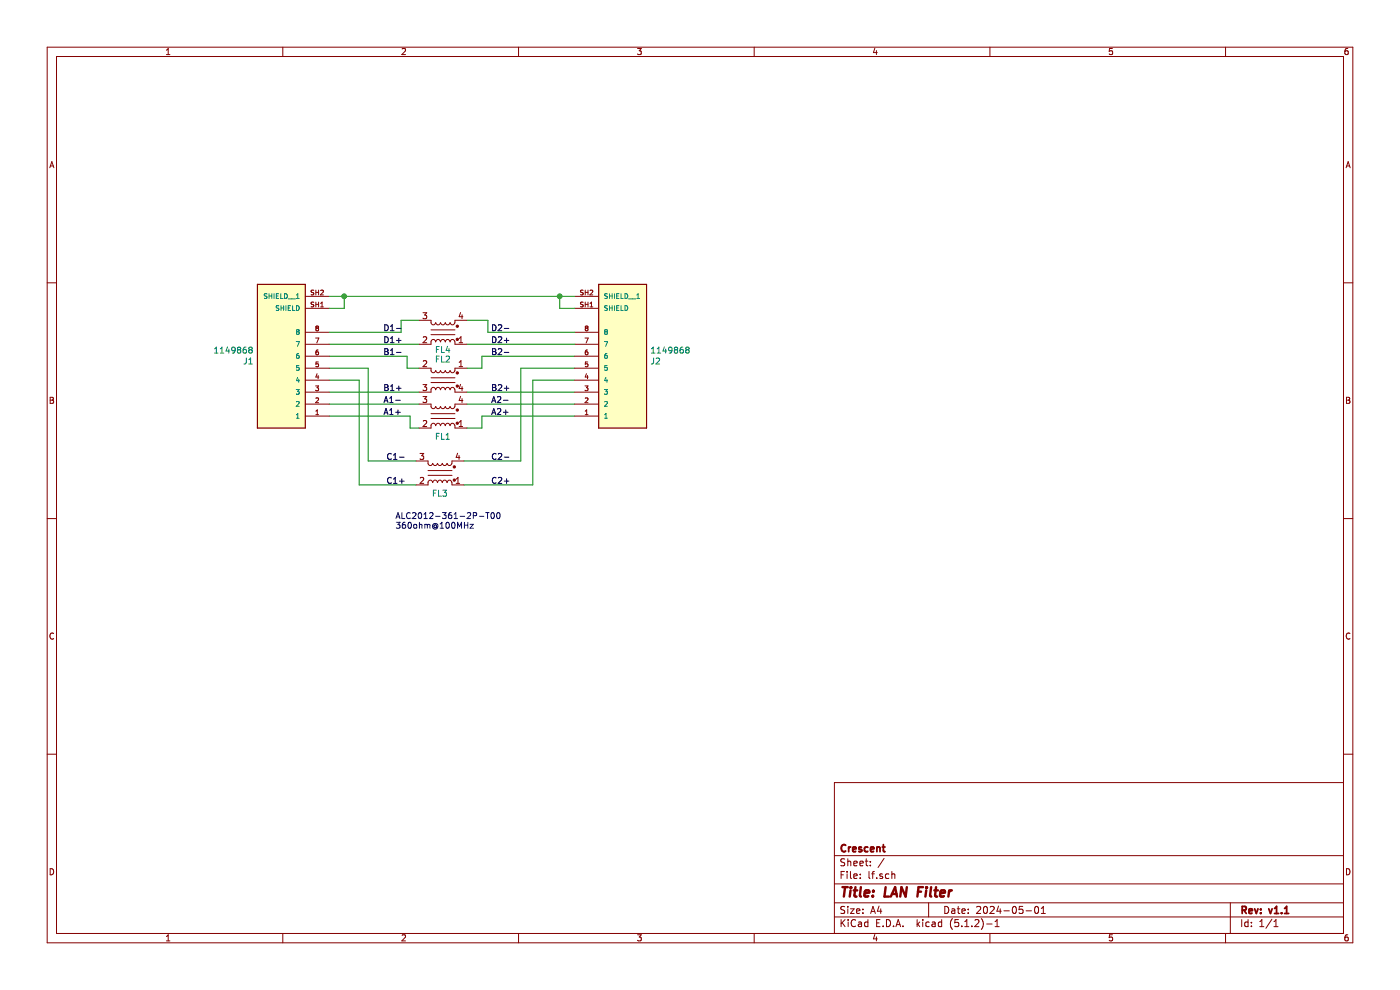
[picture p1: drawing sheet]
EESchema Schematic File Version 4
LIBS:lf-cache
EELAYER 29 0
EELAYER END
$Descr A4 11693 8268
encoding utf-8
Sheet 1 1
Title "LAN Filter"
Date "2024-05-01"
Rev "v1.1"
Comp "Crescent"
Comment1 ""
Comment2 ""
Comment3 ""
Comment4 ""
$EndDescr
$Comp
L emi_filter_ll:EMI_Filter_CommonMode FL1
U 1 1
P 3700 3475
F 0 "FL1" H 3700 3650 50  0000 C CNN
F 1 "EMI_Filter_CommonMode" H 3700 3665 50  0001 C CNN
F 2 "CMF:L_CommonModeChoke_Coilcraft_0805USB" H 3700 3515 50  0001 C CNN
F 3 "~" H 3700 3515 50  0001 C CNN
	1    3700 3475
	-1   0    0    1   
$EndComp
$Comp
L emi_filter_ll:EMI_Filter_CommonMode FL2
U 1 1
P 3700 3175
F 0 "FL2" H 3700 3350 50  0000 C CNN
F 1 "EMI_Filter_CommonMode" H 3700 2825 50  0001 C CNN
F 2 "CMF:L_CommonModeChoke_Coilcraft_0805USB" H 3700 3215 50  0001 C CNN
F 3 "~" H 3700 3215 50  0001 C CNN
	1    3700 3175
	-1   0    0    -1  
$EndComp
Wire Wire Line
	2750 3375 3500 3375
Wire Wire Line
	3900 3375 4800 3375
Wire Wire Line
	4025 3475 4025 3575
Wire Wire Line
	4025 3575 3900 3575
Wire Wire Line
	4025 3475 4800 3475
Wire Wire Line
	3500 3575 3425 3575
Wire Wire Line
	3425 3575 3425 3475
Wire Wire Line
	2750 3475 3425 3475
Wire Wire Line
	4800 3275 3900 3275
Wire Wire Line
	3500 3275 2750 3275
Wire Wire Line
	4800 2975 4025 2975
Wire Wire Line
	4025 2975 4025 3075
Wire Wire Line
	4025 3075 3900 3075
Wire Wire Line
	3500 3075 3400 3075
Wire Wire Line
	3400 3075 3400 2975
Wire Wire Line
	3400 2975 2750 2975
Wire Wire Line
	2750 3175 3000 3175
Wire Wire Line
	4450 3175 4800 3175
Wire Wire Line
	4800 3075 4350 3075
Wire Wire Line
	4350 3075 4350 3850
Wire Wire Line
	3075 3850 3075 3075
Wire Wire Line
	3075 3075 2750 3075
Wire Wire Line
	2750 2875 3500 2875
$Comp
L 1149868:1149868 J1
U 1 1
P 2350 3075
F 0 "J1" H 2580 3021 50  0000 L CNN
F 1 "1149868" H 2580 2930 50  0000 L CNN
F 2 "LAN:1149868" H 2350 3075 50  0001 L BNN
F 3 "" H 2350 3075 50  0001 L BNN
F 4 "11.04.2022" H 2350 3075 50  0001 L BNN "PARTREV"
F 5 "Manufacturer Recommendations" H 2350 3075 50  0001 L BNN "STANDARD"
F 6 "13.70 mm" H 2350 3075 50  0001 L BNN "MAXIMUM_PACKAGE_HEIGHT"
F 7 "Phoenix Contact" H 2350 3075 50  0001 L BNN "MANUFACTURER"
	1    2350 3075
	-1   0    0    1   
$EndComp
$Comp
L 1149868:1149868 J2
U 1 1
P 5200 3075
F 0 "J2" H 5430 3021 50  0000 L CNN
F 1 "1149868" H 5430 2930 50  0000 L CNN
F 2 "LAN:1149868" H 5200 3075 50  0001 L BNN
F 3 "" H 5200 3075 50  0001 L BNN
F 4 "11.04.2022" H 5200 3075 50  0001 L BNN "PARTREV"
F 5 "Manufacturer Recommendations" H 5200 3075 50  0001 L BNN "STANDARD"
F 6 "13.70 mm" H 5200 3075 50  0001 L BNN "MAXIMUM_PACKAGE_HEIGHT"
F 7 "Phoenix Contact" H 5200 3075 50  0001 L BNN "MANUFACTURER"
	1    5200 3075
	1    0    0    1   
$EndComp
Wire Wire Line
	2750 2475 2875 2475
Wire Wire Line
	4800 2575 4675 2575
Wire Wire Line
	4675 2575 4675 2475
Connection ~ 4675 2475
Wire Wire Line
	4675 2475 4800 2475
Wire Wire Line
	2750 2575 2875 2575
Wire Wire Line
	2875 2575 2875 2475
Connection ~ 2875 2475
Wire Wire Line
	2875 2475 4675 2475
$Comp
L emi_filter_ll:EMI_Filter_CommonMode FL3
U 1 1
P 3675 3950
F 0 "FL3" H 3675 4125 50  0000 C CNN
F 1 "EMI_Filter_CommonMode" H 3675 3600 50  0001 C CNN
F 2 "CMF:L_CommonModeChoke_Coilcraft_0805USB" H 3675 3990 50  0001 C CNN
F 3 "~" H 3675 3990 50  0001 C CNN
	1    3675 3950
	-1   0    0    1   
$EndComp
Wire Wire Line
	3875 3850 4350 3850
Wire Wire Line
	3475 3850 3075 3850
Wire Wire Line
	3000 3175 3000 4050
Wire Wire Line
	3875 4050 4450 4050
Wire Wire Line
	4450 3175 4450 4050
Wire Wire Line
	3000 4050 3475 4050
$Comp
L emi_filter_ll:EMI_Filter_CommonMode FL4
U 1 1
P 3700 2775
F 0 "FL4" H 3700 2925 50  0000 C CNN
F 1 "EMI_Filter_CommonMode" H 3700 2425 50  0001 C CNN
F 2 "CMF:L_CommonModeChoke_Coilcraft_0805USB" H 3700 2815 50  0001 C CNN
F 3 "~" H 3700 2815 50  0001 C CNN
	1    3700 2775
	-1   0    0    1   
$EndComp
Wire Wire Line
	3900 2875 4800 2875
Wire Wire Line
	4800 2775 4075 2775
Wire Wire Line
	4075 2775 4075 2675
Wire Wire Line
	4075 2675 3900 2675
Wire Wire Line
	3350 2675 3350 2775
Wire Wire Line
	3350 2775 2750 2775
Wire Wire Line
	3350 2675 3500 2675
Text Label 3200 3475 0    50   ~ 0
A1+
Text Label 3200 3375 0    50   ~ 0
A1-
Text Label 4100 3475 0    50   ~ 0
A2+
Text Label 4100 3375 0    50   ~ 0
A2-
Text Label 3200 3275 0    50   ~ 0
B1+
Text Label 3200 2975 0    50   ~ 0
B1-
Text Label 4100 3275 0    50   ~ 0
B2+
Text Label 4100 2975 0    50   ~ 0
B2-
Text Label 3225 4050 0    50   ~ 0
C1+
Text Label 3225 3850 0    50   ~ 0
C1-
Text Label 4100 4050 0    50   ~ 0
C2+
Text Label 4100 3850 0    50   ~ 0
C2-
Text Label 3200 2875 0    50   ~ 0
D1+
Text Label 3200 2775 0    50   ~ 0
D1-
Text Label 4100 2875 0    50   ~ 0
D2+
Text Label 4100 2775 0    50   ~ 0
D2-
Text Notes 3300 4425 0    50   ~ 0
ALC2012-361-2P-T00\n360ohm@100MHz
$EndSCHEMATC
